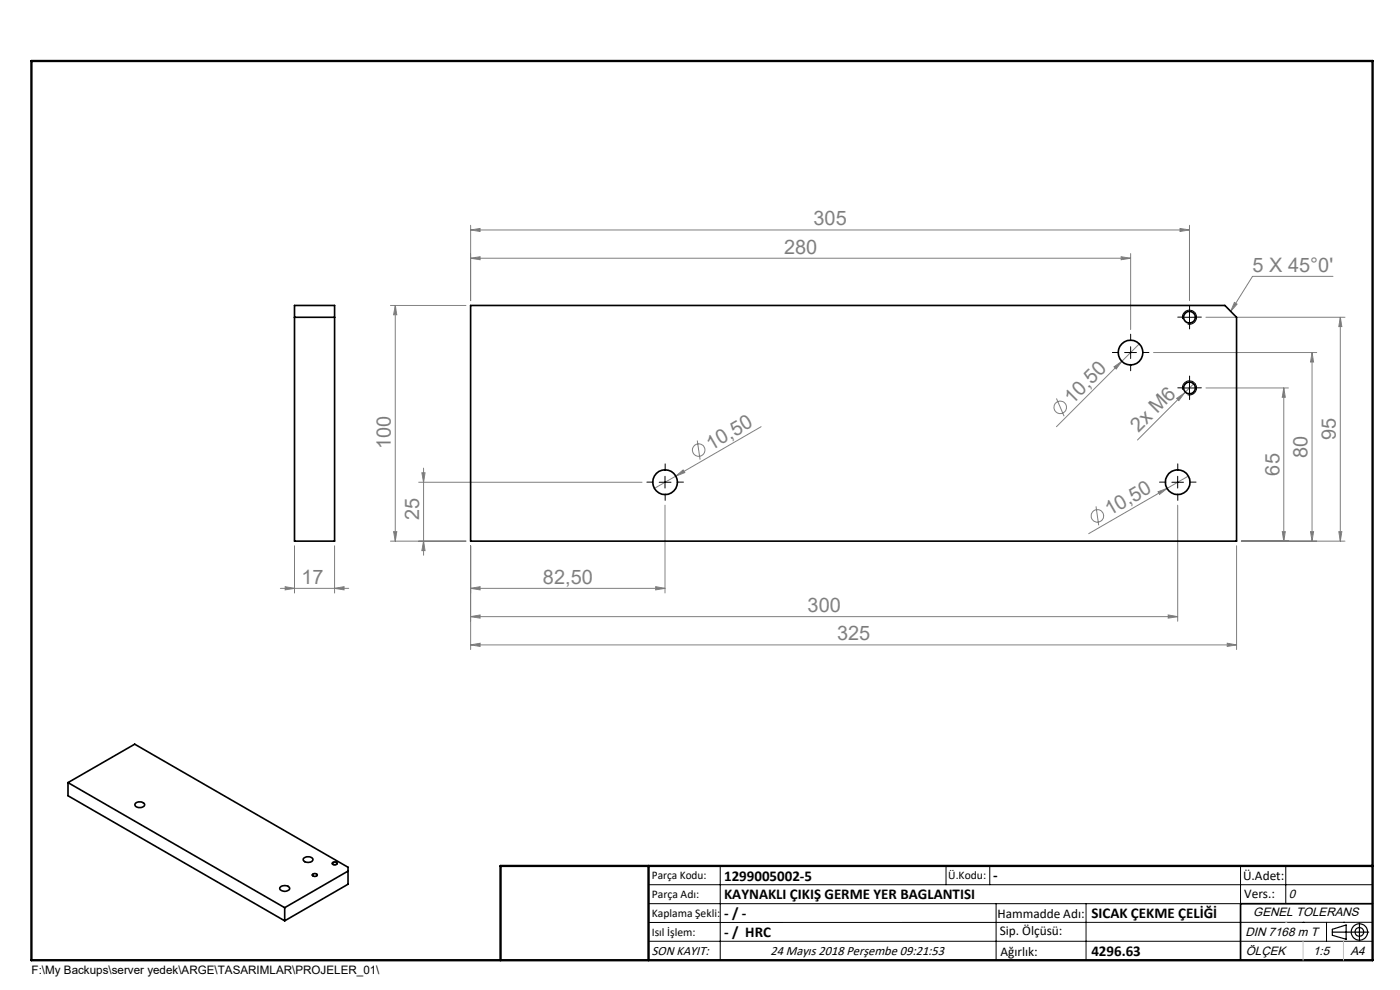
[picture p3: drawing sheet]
<svg xmlns="http://www.w3.org/2000/svg" width="297mm" height="210mm" viewBox="0 0 297 210" stroke-linecap="round" stroke-linejoin="round" font-family="sans-serif">
<g fill="none" stroke="#808080" stroke-width=".21">
<path d="M99.8 54.8l2-.3v.6zM99.8 48.8l2-.3v.6zM99.8 47.8v16M99.8 54.8h140.1M99.8 48.8h152.5M237.8 54.5l2.1 .3-2.1 .3zM239.9 53.8v16.1M250.3 48.5l2 .3-2 .3zM252.3 47.8v16M282.8 58.6h-17.1l-4.6 7.4M82.8 64.8h16M83.9 64.8l.3 2h-.7z"/>
<path d="M83.9 64.8v50M236.3 77.8l1.7-1.1-1.2 1.6zM241.7 72.9l-17.6 17.6M244.7 74.8h34.6M255.8 67.3h29.5M261.9 64.2l.5 .3-1.3 1.5zM278.3 74.8l.4 2h-.7zM278.3 74.8v40M284.3 67.3v47.5M284.3 67.3l.4 2h-.7zM89.9 99.3v18.5M147.9 93.4l.6 4.1"/>
<path d="M161.5 90.5l-18.1 10.5M224.1 84.5l1.6 3.8M249.6 84.5l1.7-1.1-1.2 1.6zM253.4 81.2l-12.1 12.1M255.8 82.3h17.5M272.3 82.3l.4 2h-.7zM272.3 82.3v32.5M62.5 115.8v10M71 115.8v10M82.8 114.8h16M83.5 112.8h.7l-.3 2zM88.8 102.3h47.4"/>
<path d="M89.5 100.3h.7l-.3 2zM89.9 114.8l.3 2h-.7zM99.8 115.8v22M141.1 107.2v18.6M143.4 101l1.5-1.3 .4 .6zM143.4 101l-4.6 2.6M232.5 107.4l.6 4M245.7 104.3l1.9-.7-1.6 1.3zM249.8 107.2v24.6M252.1 101l-21.1 12.2M262.3 115.8v22M263.3 114.8h22"/>
<path d="M272 112.8h.7l-.4 2zM278 112.8h.7l-.4 2zM284 112.8h.7l-.4 2zM59.5 124.8h14.5M60.5 124.5l2 .3-2 .3zM71 124.8l2-.3v.6zM99.8 124.8l2-.3v.6zM99.8 130.8l2-.4v.7zM99.8 136.8l2-.4v.7zM99.8 124.8h41.3M99.8 130.8h150M99.8 136.8h162.5"/>
<path d="M139.1 124.5l2 .3-2 .3zM247.8 130.4l2 .4-2 .3zM260.3 136.4l2 .4-2 .3z"/>
<circle cx="148.2" cy="95.5" r="1.32"/>
<circle cx="224.9" cy="86.4" r="1.33"/>
<circle cx="232.8" cy="109.4" r="1.32"/>
</g>
<g fill="none" stroke="#000" stroke-width=".25">
<path d="M282.6 197.7h7.8M282.6 197.1l3-.9v3l-3-.8zM288.4 195.8v3.8M106.2 203.7h185"/>
<circle cx="288.4" cy="197.7" r="1.74"/>
<circle cx="288.4" cy="197.7" r=".93"/>
</g>
<g fill="none" stroke="#000" stroke-width=".21">
<path d="M238.6 74.8h2.5M239.9 73.5v2.6M250.9 67.7a1.5 1.5 0 0 1 1.3-1.9 1.5 1.5 0 0 1 1.6 1.6 1.5 1.5 0 0 1-1.8 1.3M251.1 67.3h2.5M252.3 66v2.5M250.9 82.7a1.5 1.5 0 0 1 1.3-1.9 1.5 1.5 0 0 1 1.6 1.6 1.5 1.5 0 0 1-1.8 1.3M251.1 82.3h2.5M252.3 81v2.5M139.8 102.3h2.5M141.1 101v2.5M248.6 102.3h2.5M249.8 101v2.5"/>
<path d="M66.3 185.4a.56 .56 0 0 1 .7-.2 .56 .56 0 0 1 .3 .6l-.3 .1h-.6a.26 .26 0 0 1-.2-.2 .26 .26 0 0 1 .1-.3zM70.5 183a.63 .63 0 0 1 .6-.2 .63 .63 0 0 1 .5 .5 .72 .72 0 0 1-1.2-.2zM137.6 187.7h153.6M137.6 191.7h153.6M137.6 199.7h153.6M152.8 183.7v20M200.7 183.7v4M210 183.7v4M211.3 191.7v12M230.4 191.7v12M263.2 183.7v20M272.8 183.7v8"/>
<path d="M276.4 195.6h.1M281.4 195.6v4.1M285 195.6h.1M291.2 195.6l-153.6 .1"/>
</g>
<path d="M291.2 191.7h-28v12" fill="none" stroke="#000" stroke-width=".35"/>
<path d="M6.7 12.9h284.5v190.8h-284.5zM137.6 183.7v20M291.2 183.7h-185v20" fill="none" stroke="#000" stroke-width=".5"/>
<path d="M276.4 199.7v4M285 199.7v4" fill="none" stroke="#c0c0c0" stroke-width=".21"/>
<path d="M272.8 195.6h.1" fill="none" stroke="#c0c0c0" stroke-width=".25"/>
<g fill="none" stroke="#000" stroke-width=".21" stroke-dasharray="15.2 1.3 1.3 1.3">
<path d="M237.4 74.8h-1.4M239.9 72.3v-1.4M239.9 77.3v1.3M242.4 74.8h1.3M251.1 67.3h-1.2M252.4 66v-1.2M252.4 68.5v1.3M253.6 67.3h1.3M141.1 99.8v-1.4M249.9 99.8v-1.4M251.1 82.3h-1.2M252.4 81v-1.2"/>
<path d="M252.4 83.5v1.3M253.6 82.3h1.3M138.6 102.3h-1.4M141.1 104.8v1.3M143.6 102.3h1.4M247.4 102.3h-1.4M249.9 104.8v1.3M252.4 102.3h1.3"/>
</g>
<g fill="#808080">
<path d="M245.7 104.3l1.9-.7-1.6 1.3z"/>
<path d="M143.4 101l1.5-1.3 .4 .6z"/>
<path d="M236.3 77.8l1.7-1.1-1.2 1.6z"/>
<path d="M249.6 84.5l1.7-1.1-1.2 1.6z"/>
<path d="M71 124.8l2-.3v.6zM60.5 124.5l2 .3-2 .3z"/>
<path d="M261.9 64.2l.5 .3-1.3 1.5zM99.8 124.8l2-.3v.6zM139.1 124.5l2 .3-2 .3zM99.8 130.8l2-.4v.7zM247.8 130.4l2 .4-2 .3zM99.8 136.8l2-.4v.7zM260.3 136.4l2 .4-2 .3zM99.8 54.8l2-.3v.6zM237.8 54.5l2.1 .3-2.1 .3zM99.8 48.8l2-.3v.6zM250.3 48.5l2 .3-2 .3z"/>
<path d="M272 112.8h.7l-.4 2zM272.3 82.3l.4 2h-.7zM278 112.8h.7l-.4 2zM278.3 74.8l.4 2h-.7zM284 112.8h.7l-.4 2zM284.3 67.3l.4 2h-.7z"/>
<path d="M89.5 100.3h.7l-.3 2zM89.9 114.8l.3 2h-.7zM83.9 64.8l.3 2h-.7zM83.5 112.8h.7l-.3 2z"/>
</g>
<g fill="none" stroke="#000" stroke-width=".35">
<path d="M62.5 64.8h8.5v50h-8.5zM62.5 67.3h8.5M99.8 64.8h160.1l2.4 2.5v47.5h-162.5zM14.4 166v2.8l46 26.5M14.4 166l46 26.5M14.4 166l14.2-8.1 45.2 26.1v3.6l-13.4 7.7M28.8 170.4a1.26 1.26 0 0 1 1.9 .3 1.2 1.2 0 0 1-2.1 0zM59.5 188.2a1.32 1.32 0 0 1 2 .2 1.2 1.2 0 0 1-2.2 0zM60.4 192.5v2.8M64.5 182a1.26 1.26 0 0 1 1.9 .3 1.2 1.2 0 0 1-2.1 0zM66.3 185.5a.52 .52 0 0 1 .5-.2 .52 .52 0 0 1 .4 .4 .49 .49 0 0 1-.5 .2 .49 .49 0 0 1-.4-.4zM70.7 182.9h.5l.3 .1a.47 .47 0 0 1-.5 .4 .47 .47 0 0 1-.4-.4z"/>
<path d="M73.8 184.8l-13.4 7.7"/>
<circle cx="239.8" cy="74.8" r="2.63"/>
<circle cx="252.4" cy="67.3" r="1.25"/>
<circle cx="252.4" cy="82.3" r="1.25"/>
<circle cx="141.1" cy="102.3" r="2.63"/>
<circle cx="249.8" cy="102.3" r="2.62"/>
</g>
<g font-size="4.2" fill="#808080">
<text x="172.6" y="47.8">305</text>
<text x="166.3" y="53.8">280</text>
<text x="265.7" y="57.6">5 X 45°0'</text>
<text x="227.5" y="85.8" transform="rotate(-45 227.5 85.8)">10,50</text>
<text x="82.9" y="95.2" transform="rotate(-90 82.9 95.2)">100</text>
<text x="150.8" y="95.6" transform="rotate(-30 150.8 95.6)">10,50</text>
<text x="241.5" y="91.9" transform="rotate(-45 241.5 91.9)">2x M6</text>
<text x="283.4" y="93.4" transform="rotate(-90 283.4 93.4)">95</text>
<text x="271.4" y="100.9" transform="rotate(-90 271.4 100.9)">65</text>
<text x="277.4" y="97.1" transform="rotate(-90 277.4 97.1)">80</text>
<text x="88.9" y="110.3" transform="rotate(-90 88.9 110.3)">25</text>
<text x="235.4" y="109.5" transform="rotate(-30 235.4 109.5)">10,50</text>
<text x="63.9" y="123.8">17</text>
<text x="115.2" y="123.8">82,50</text>
<text x="171.3" y="129.8">300</text>
<text x="177.6" y="135.8">325</text>
</g>
<g font-size="3.2">
<text x="153.6" y="186.8">1299005002-5</text>
<text x="153.6" y="190.8">KAYNAKLI ÇIKIŞ GERME YER BAGLANTISI</text>
<text x="210.7" y="186.6">-</text>
<text x="153.6" y="194.8">- / -</text>
<text x="231.5" y="194.8">SICAK ÇEKME ÇELİĞİ</text>
<text x="153.6" y="198.8">- / HRC</text>
<text x="231.5" y="202.8">4296.63</text>
</g>
<g font-size="2.8">
<text x="263.7" y="186.7">Ü.Adet:</text>
<text x="263.9" y="190.5">Vers.:</text>
<text x="211.6" y="194.8">Hammadde Adı:</text>
<text x="138.3" y="202.6">SON KAYIT:</text>
<text x="163.4" y="202.6">24 Mayıs 2018 Perşembe 09:21:53</text>
<text x="212.1" y="198.4">Sip. Ölçüsü:</text>
<text x="212.2" y="202.7">Ağırlık:</text>
</g>
<g font-size="2.6">
<text x="273.4" y="190.4">0</text>
<text x="265.9" y="194.4">GENEL TOLERANS</text>
<text x="264.2" y="198.5">DIN 7168 m T</text>
<text x="264.3" y="202.6">ÖLÇEK</text>
<text x="278.5" y="202.6">1:5</text>
<text x="286.5" y="202.6">A4</text>
</g>
<g font-size="2.5">
<text x="138.3" y="186.4">Parça Kodu:</text>
<text x="138.3" y="190.5">Parça Adı:</text>
<text x="201.2" y="186.5">Ü.Kodu:</text>
<text x="138.3" y="194.5">Kaplama Şekli:</text>
<text x="138.3" y="198.6">Isıl İşlem:</text>
<text x="6.7" y="206.7">F:\My Backups\server yedek\ARGE\TASARIMLAR\PROJELER_01\</text>
</g>
</svg>
